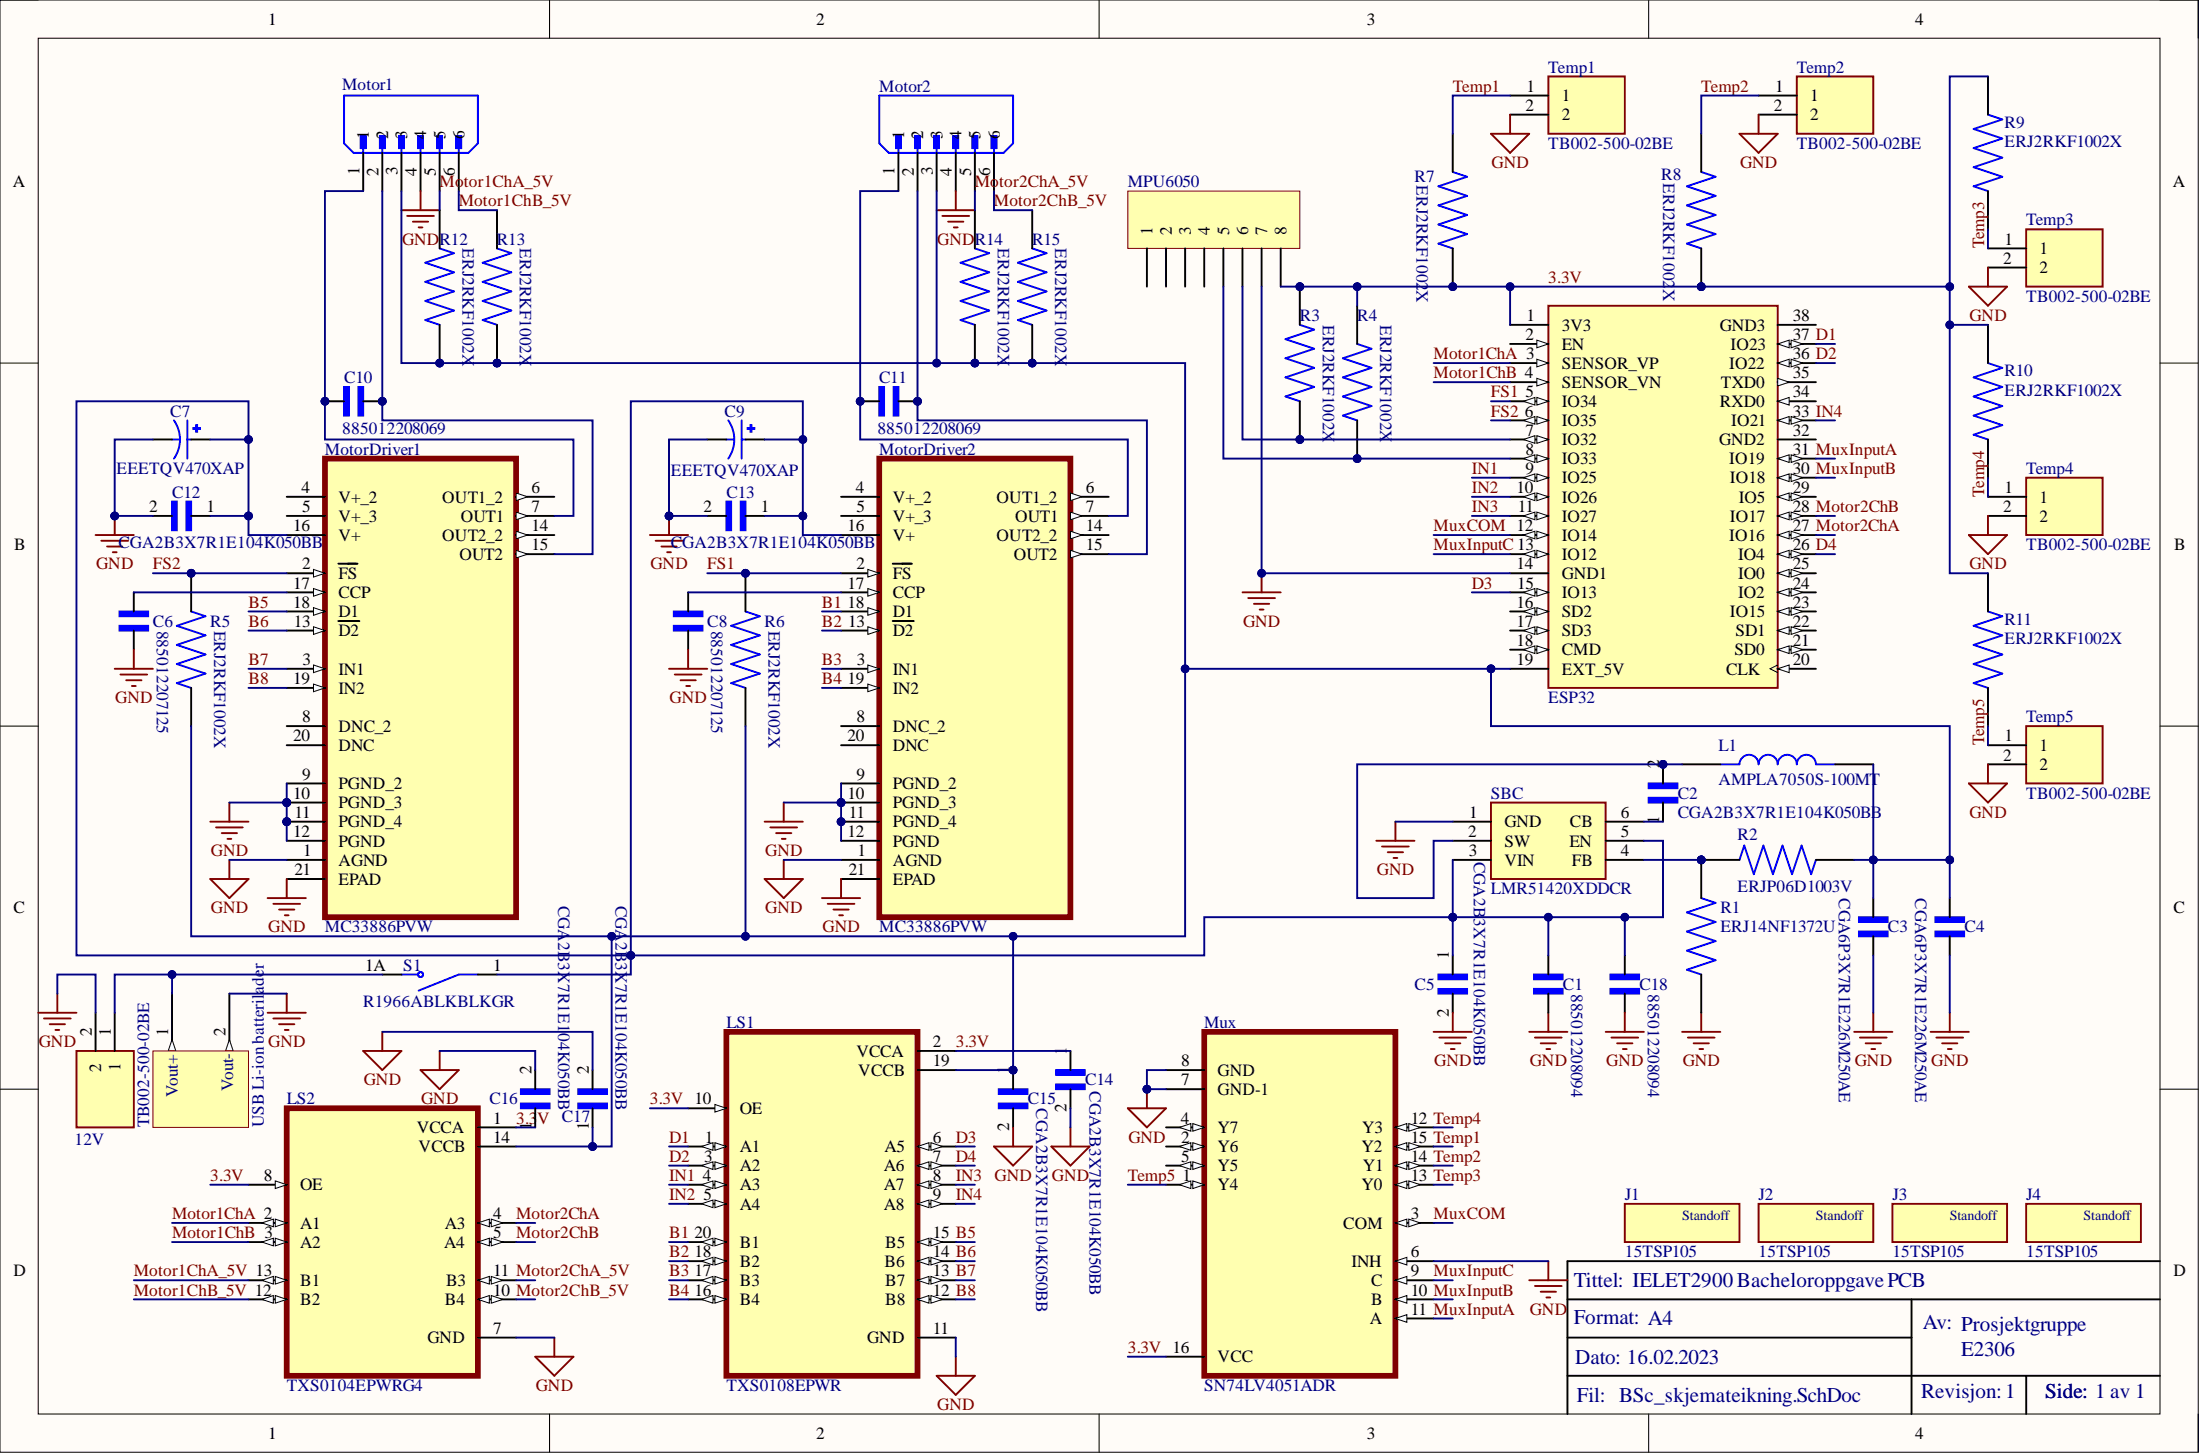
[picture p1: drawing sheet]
# Altium project BSc_PCB_balanserande_pinne.PrjPcb
1 sheet, 56 parts. Net scope: global (net labels, ports and power ports of the same name join across sheets).
Board file: BSc_PCB_teikning.PcbDoc

## Sheet BSc_skjemateikning.SchDoc
size A4; SheetNumber: 1; SheetTotal: 1

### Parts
12V  TB002-500-02BE  [CUI_TB002-500-02BE]
C1  885012208094  [WCAP-CSGP_885012208094]
C2  CGA2B3X7R1E104K050BB  [CAPC1005X55N]
C3  CGA6P3X7R1E226M250AE  [CAP_CGA6P3X7R1E226M250AE]
C4  CGA6P3X7R1E226M250AE  [CAP_CGA6P3X7R1E226M250AE]
C5  CGA2B3X7R1E104K050BB  [CAPC1005X55N]
C6  885012207125  [WCAP-CSGP_885012207125]
C7  EEETQV470XAP  [CAP_EEETQV470XAP]
C8  885012207125  [WCAP-CSGP_885012207125]
C9  EEETQV470XAP  [CAP_EEETQV470XAP]
C10  885012208069  [WCAP-CSGP_885012208069]
C11  885012208069  [WCAP-CSGP_885012208069]
C12  CGA2B3X7R1E104K050BB  [CAPC1005X55N]
C13  CGA2B3X7R1E104K050BB  [CAPC1005X55N]
C14  CGA2B3X7R1E104K050BB  [CAPC1005X55N]
C15  CGA2B3X7R1E104K050BB  [CAPC1005X55N]
C16  CGA2B3X7R1E104K050BB  [CAPC1005X55N]
C17  CGA2B3X7R1E104K050BB  [CAPC1005X55N]
C18  885012208094  [WCAP-CSGP_885012208094]
ESP32  ESP32-DEVKITC  [MODULE_ESP32-DEVKITC]  (value not drawn)
J1  15TSP105  [SAMTEC_SO-0715-02-01-01-L]
J2  15TSP105  [SAMTEC_SO-0715-02-01-01-L]
J3  15TSP105  [SAMTEC_SO-0715-02-01-01-L]
J4  15TSP105  [SAMTEC_SO-0715-02-01-01-L]
L1  AMPLA7050S-100MT  [IND_AMPLA7050S-100MT]
LS1  TXS0108EPWR  [SOP65P640X120-20N]
LS2  TXS0104EPWRG4  [SOP65P640X120-14N]
Motor1  (no value)  [JST_B6B-PH-K-S(LF)(SN)]
Motor2  (no value)  [JST_B6B-PH-K-S(LF)(SN)]
MotorDriver1  MC33886PVW  [SOIC127P1420X340-21N]
MotorDriver2  MC33886PVW  [SOIC127P1420X340-21N]
MPU6050  (no value)  [HDR1X8]
Mux  SN74LV4051ADR  [SOIC127P600X175-16N]
R1  ERJ14NF1372U  [RES_ERJ14NF1372U]
R2  ERJP06D1003V  [RES_ERJP06D1003V]
R3  ERJ2RKF1002X  [RES_ERJ2RKF1002X]
R4  ERJ2RKF1002X  [RES_ERJ2RKF1002X]
R5  ERJ2RKF1002X  [RES_ERJ2RKF1002X]
R6  ERJ2RKF1002X  [RES_ERJ2RKF1002X]
R7  ERJ2RKF1002X  [RES_ERJ2RKF1002X]
R8  ERJ2RKF1002X  [RES_ERJ2RKF1002X]
R9  ERJ2RKF1002X  [RES_ERJ2RKF1002X]
R10  ERJ2RKF1002X  [RES_ERJ2RKF1002X]
R11  ERJ2RKF1002X  [RES_ERJ2RKF1002X]
R12  ERJ2RKF1002X  [RES_ERJ2RKF1002X]
R13  ERJ2RKF1002X  [RES_ERJ2RKF1002X]
R14  ERJ2RKF1002X  [RES_ERJ2RKF1002X]
R15  ERJ2RKF1002X  [RES_ERJ2RKF1002X]
S1  R1966ABLKBLKGR  [SW_R1966ABLKBLKGR]
SBC  LMR51420XDDCR  [SOT95P280X110-6N]
Temp1  TB002-500-02BE  [CUI_TB002-500-02BE]
Temp2  TB002-500-02BE  [CUI_TB002-500-02BE]
Temp3  TB002-500-02BE  [CUI_TB002-500-02BE]
Temp4  TB002-500-02BE  [CUI_TB002-500-02BE]
Temp5  TB002-500-02BE  [CUI_TB002-500-02BE]
  USB Li-ion batterilader  [USB Li-ion batterilader]

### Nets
GND: 12V.2 C1.1 C3.1 C4.1 C5.2 C6.1 C7.2 C8.1 C9.2 C12.2 C13.2 C14.2 C15.2 C16.2 C17.2 C18.1 ESP32.14(GND1) LS1.11(GND) LS2.7(GND) Motor1.4 Motor2.4 MotorDriver1.1(AGND) MotorDriver1.9(PGND_2) MotorDriver1.10(PGND_3) MotorDriver1.11(PGND_4) MotorDriver1.12(PGND) MotorDriver1.21(EPAD) MotorDriver2.1(AGND) MotorDriver2.9(PGND_2) MotorDriver2.10(PGND_3) MotorDriver2.11(PGND_4) MotorDriver2.12(PGND) MotorDriver2.21(EPAD) MPU6050.7 Mux.6(INH) Mux.7(GND-1) Mux.8(GND) R1.1 SBC.1(GND) Temp1.2 Temp2.2 Temp3.2 Temp4.2 Temp5.2 .2
3.3V: C14.1 C16.1 ESP32.1(3V3) LS1.2(VCCA) LS1.10(OE) LS2.1(VCCA) LS2.8(OE) MPU6050.8 Mux.16(VCC) R3.2 R4.2 R7.2 R8.1 R9.1 R10.1 R11.1
B1: LS1.20(B1) MotorDriver2.18(D1)
B2: LS1.18(B2) MotorDriver2.13(~{D2})
B3: LS1.17(B3) MotorDriver2.3(IN1)
B4: LS1.16(B4) MotorDriver2.19(IN2)
B5: LS1.15(B5) MotorDriver1.18(D1)
B6: LS1.14(B6) MotorDriver1.13(~{D2})
B7: LS1.13(B7) MotorDriver1.3(IN1)
B8: LS1.12(B8) MotorDriver1.19(IN2)
D1: ESP32.37(IO23) LS1.1(A1)
D2: ESP32.36(IO22) LS1.3(A2)
D3: ESP32.15(IO13) LS1.6(A5)
D4: ESP32.26(IO4) LS1.7(A6)
FS1: ESP32.5(IO34) MotorDriver2.2(~{FS}) R6.1
FS2: ESP32.6(IO35) MotorDriver1.2(~{FS}) R5.2
IN1: ESP32.9(IO25) LS1.4(A3)
IN2: ESP32.10(IO26) LS1.5(A4)
IN3: ESP32.11(IO27) LS1.8(A7)
IN4: ESP32.33(IO21) LS1.9(A8)
Motor1ChA: ESP32.3(SENSOR_VP) LS2.2(A1)
Motor1ChA_5V: LS2.13(B1) Motor1.5 R12.2
Motor1ChB: ESP32.4(SENSOR_VN) LS2.3(A2)
Motor1ChB_5V: LS2.12(B2) Motor1.6 R13.2
Motor2ChA: ESP32.27(IO16) LS2.4(A3)
Motor2ChA_5V: LS2.11(B3) Motor2.5 R14.2
Motor2ChB: ESP32.28(IO17) LS2.5(A4)
Motor2ChB_5V: LS2.10(B4) Motor2.6 R15.2
MuxCOM: ESP32.12(IO14) Mux.3(COM)
MuxInputA: ESP32.31(IO19) Mux.11(A)
MuxInputB: ESP32.30(IO18) Mux.10(B)
MuxInputC: ESP32.13(IO12) Mux.9(C)
Temp1: Mux.15(Y2) R7.1 Temp1.1
Temp2: Mux.14(Y1) R8.2 Temp2.1
Temp3: Mux.13(Y0) R9.2 Temp3.1
Temp4: Mux.12(Y3) R10.2 Temp4.1
Temp5: Mux.1(Y4) R11.2 Temp5.1
Net12V_1: 12V.1 S1.1A .1
NetC1_2: C1.2 C5.1 C7.1 C9.1 C12.1 C13.1 C18.2 MotorDriver1.16(V+) MotorDriver2.16(V+) S1.1 SBC.3(VIN) SBC.5(EN)
NetC2_1: C2.1 SBC.6(CB)
NetC2_2: C2.2 L1.1 SBC.2(SW)
NetC3_2: C3.2 C4.2 C15.1 C17.1 ESP32.19(EXT_5V) L1.2 LS1.19(VCCB) LS2.14(VCCB) Motor1.3 Motor2.3 R2.1 R5.1 R6.2 R12.1 R13.1 R14.1 R15.1
NetC6_2: C6.2 MotorDriver1.17(CCP)
NetC8_2: C8.2 MotorDriver2.17(CCP)
NetC10_1: C10.1 Motor1.2 MotorDriver1.15(OUT2)
NetC10_2: C10.2 Motor1.1 MotorDriver1.7(OUT1)
NetC11_1: C11.1 Motor2.2 MotorDriver2.15(OUT2)
NetC11_2: C11.2 Motor2.1 MotorDriver2.7(OUT1)
NetESP32_7: ESP32.7(IO32) MPU6050.6 R3.1
NetESP32_8: ESP32.8(IO33) MPU6050.5 R4.1
NetR1_2: R1.2 R2.2 SBC.4(FB)

Not connected (* = marked no-connect by the designer): ESP32 2(EN) 16(SD2) 17(SD3) 18(CMD) 20(CLK) 21(SD0) 22(SD1) 23(IO15) 24(IO2) 25(IO0) 29(IO5) 32(GND2) 34(RXD0) 35(TXD0) 38(GND3); MotorDriver1 4(V+_2) 5(V+_3) 6(OUT1_2) 8(DNC_2) 14(OUT2_2) 20(DNC); MotorDriver2 4(V+_2) 5(V+_3) 6(OUT1_2) 8(DNC_2) 14(OUT2_2) 20(DNC); MPU6050 1 2 3 4; Mux 2(Y6) 4(Y7) 5(Y5)

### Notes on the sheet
- (near J1) Tittel:
- Format:
- IELET2900 Bacheloroppgave PCB
- Dato:
- Fil:
- 16.02.2023
- A4
- Revisjon: 1
- Av:
- E2306
- Prosjektgruppe
- Side:
- 1 av 1
- BSc_skjemateikning.SchDoc
